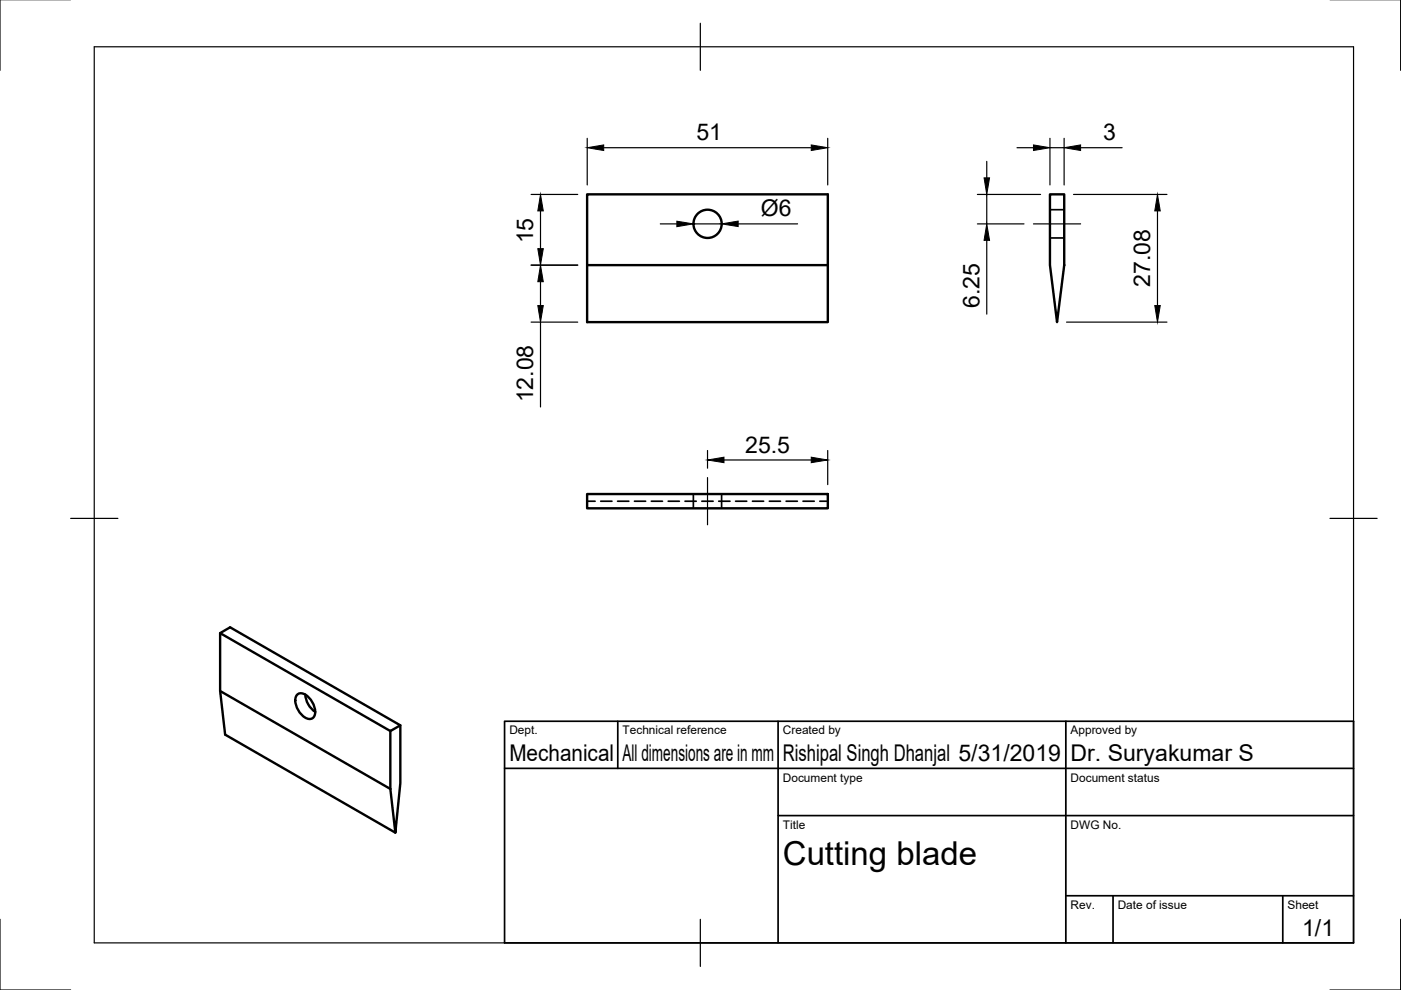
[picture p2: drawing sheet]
<svg xmlns="http://www.w3.org/2000/svg" width="297mm" height="210mm" viewBox="0 0 297 210" stroke-linecap="round" stroke-linejoin="round" font-family="sans-serif">
<!-- layer: Visible -->
<g fill="none" stroke="#000" stroke-width=".51">
<path d="M124.5 56.2h51v-15h-51v27.1h51v-12.1M222.6 41.2h3v15l-1.5 12.1-1.5-12.1zM124.5 104.7h51v3.1h-51zM46.7 134.2l2.1-1.2 36.1 20.8-2.1 1.2-36.1-20.8v12.3l1 9.3 36.1 20.7M46.7 146.5l36.1 20.8M62.9 147.4a1.47 1.47 0 0 1 2.3 .2 4 4 0 0 1 1.3 4.4 1.47 1.47 0 0 1-2.3-.2 4 4 0 0 1-1.3-4.4zM64.7 147.3a4.7 4.7 0 0 0 2.2 3.6M82.8 155v12.3M84.9 153.8v12.2l-1.1 10.5-1-9.2"/>
<circle cx="150" cy="47.5" r="3"/>
</g>
<!-- layer: Hidden -->
<g fill="none" stroke="#000" stroke-width=".36">
<path d="M222.6 44.5h3M222.6 50.5h3M124.5 106.3h1.7M127.4 106.3h2.4M130.9 106.3h2.4M134.5 106.3h2.4M138.1 106.3h2.4M141.7 106.3h2.3M145.2 106.3h2.4M147 104.7v3.1M148.8 106.3h2.4M152.4 106.3h2.4"/>
<path d="M153 104.7v3.1M156 106.3h2.3M159.5 106.3h2.4M163.1 106.3h2.4M166.7 106.3h2.4M170.2 106.3h2.4M173.8 106.3h1.7"/>
</g>
<!-- layer: Border -->
<path d="M0 -.1v15M297 -.1v15M20 9.9h267v190h-267zM148.5 4.9v10M15 109.9h10M282 109.9h10M0 194.9v15h15M148.5 194.9v10M297 194.9v15h-15" fill="none" stroke="#000" stroke-width=".25"/>
<!-- layer: TitleBlock -->
<path d="M107 152.9h180v47h-180zM131 152.9v10M165 152.9v47M226 152.9v47M107 162.9h180M165 172.9h122M226 189.9h61M236 189.9v10M272 189.9v10" fill="none" stroke="#000" stroke-width=".36"/>
<!-- layer: Dimensions -->
<g fill="none" stroke="#000" stroke-width=".25">
<path d="M124.5 29.3v9.9M128 31.3h44M175.5 29.3v9.9M209.2 34.2v3.5M215.6 31.3h3.5M222.6 31.3h3M222.6 29.3v9.9M225.6 29.3v9.9M229.1 31.3h8.8M112.6 41.2h9.9M112.6 56.2h9.9M114.6 44.7v8"/>
<path d="M114.6 59.7v5.1M140 47.5h3.5M147 47.5h6M156.5 47.5h12.6M207.2 41.2h13.4M207.2 47.5h9.9M209.2 41.2v6.3M209.2 51v15.6M227.6 41.2h19.8M245.4 44.7v20.1M112.6 68.3h9.9M114.6 68.3v18"/>
<path d="M226.1 68.3h21.3M150 95.5v3.8M153.5 97.5h18.5M175.5 95.5v7.3"/>
</g>
<g fill="#000" stroke="#000" stroke-width=".21">
<path d="M124.5 31.3l3.5-.6v1.2zM172 30.7l3.5 .6-3.5 .6zM208.6 37.7h1.2l-.6 3.5zM219.1 30.7l3.5 .6-3.5 .6zM225.6 31.3l3.5-.6v1.2zM114.6 41.2l.6 3.5h-1.2zM114 52.7h1.2l-.6 3.5zM114.6 56.2l.6 3.5h-1.2zM143.5 46.9l3.5 .6-3.5 .6zM153 47.5l3.5-.6v1.1zM209.2 47.5l.6 3.5h-1.2zM245.4 41.2l.6 3.5h-1.2z"/>
<path d="M114 64.8h1.2l-.6 3.5zM244.8 64.8h1.2l-.6 3.5zM150 97.5l3.5-.6v1.2zM172 96.9l3.5 .6-3.5 .6z"/>
</g>
<!-- layer: Center Lines -->
<path d="M219.1 47.5h10M150 101.3v10" fill="none" stroke="#000" stroke-width=".25"/>
<text font-size="7" x="166" y="183.4">Cutting blade</text>
<g font-size="4.9">
<text x="147.6" y="29.8">51</text>
<text x="233.9" y="29.8">3</text>
<text x="161.3" y="45.8">Ø6</text>
<text x="113.1" y="51.6" transform="rotate(-90 113.1 51.6)">15</text>
<text x="207.7" y="65.3" transform="rotate(-90 207.7 65.3)">6.25</text>
<text x="243.9" y="60.8" transform="rotate(-90 243.9 60.8)">27.08</text>
<text x="113.1" y="85.3" transform="rotate(-90 113.1 85.3)">12.08</text>
<text x="158" y="96">25.5</text>
<text x="108" y="161.4">Mechanical</text>
<text x="132" y="161.4">All dimensions are in mm</text>
<text x="166" y="161.4">Rishipal Singh Dhanjal 5/31/2019</text>
<text x="227" y="161.4">Dr. Suryakumar S</text>
<text x="276.1" y="198.6">1/1</text>
</g>
<g font-size="2.5">
<text x="108" y="155.7">Dept.</text>
<text x="132" y="155.7">Technical reference</text>
<text x="166" y="155.7">Created by</text>
<text x="227" y="155.7">Approved by</text>
<text x="166" y="165.7">Document type</text>
<text x="227" y="165.7">Document status</text>
<text x="166" y="175.7">Title</text>
<text x="227" y="175.7">DWG No.</text>
<text x="227" y="192.7">Rev.</text>
<text x="237" y="192.7">Date of issue</text>
<text x="273" y="192.7">Sheet</text>
</g>
</svg>
